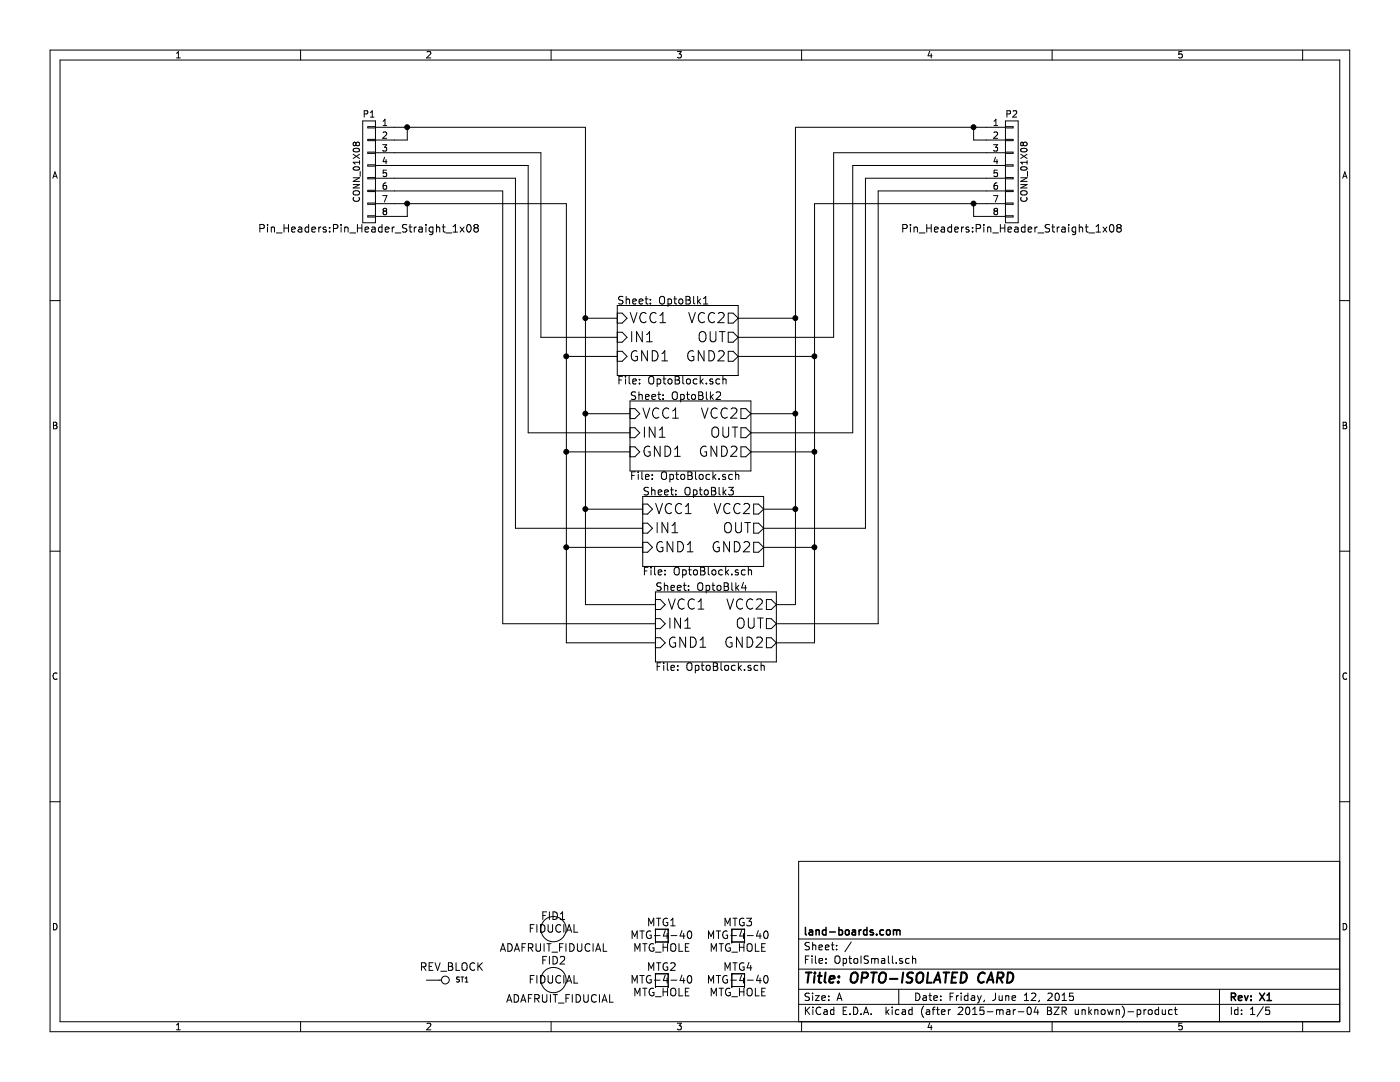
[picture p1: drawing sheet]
EESchema Schematic File Version 2
LIBS:power
LIBS:device
LIBS:transistors
LIBS:conn
LIBS:linear
LIBS:regul
LIBS:74xx
LIBS:cmos4000
LIBS:adc-dac
LIBS:memory
LIBS:xilinx
LIBS:special
LIBS:microcontrollers
LIBS:dsp
LIBS:microchip
LIBS:analog_switches
LIBS:motorola
LIBS:texas
LIBS:intel
LIBS:audio
LIBS:interface
LIBS:digital-audio
LIBS:philips
LIBS:display
LIBS:cypress
LIBS:siliconi
LIBS:opto
LIBS:atmel
LIBS:contrib
LIBS:valves
LIBS:OptoISmall-cache
EELAYER 25 0
EELAYER END
$Descr A 11000 8500
encoding utf-8
Sheet 1 5
Title "OPTO-ISOLATED CARD"
Date "Friday, June 12, 2015"
Rev "X1"
Comp "land-boards.com"
Comment1 ""
Comment2 ""
Comment3 ""
Comment4 ""
$EndDescr
$Comp
L MTG_HOLE MTG1
U 1 1
P 5200 7350
F 0 "MTG1" H 5200 7450 60  0000 C CNN
F 1 "MTG_HOLE" H 5200 7250 60  0000 C CNN
F 2 "MTG-4-40" H 5200 7350 60  0000 C CNN
F 3 "~" H 5200 7350 60  0000 C CNN
	1    5200 7350
	1    0    0    -1  
$EndComp
$Comp
L ADAFRUIT_FIDUCIAL FID2
U 1 1
P 4350 7700
F 0 "FID2" H 4350 7850 60  0000 C CNN
F 1 "ADAFRUIT_FIDUCIAL" H 4400 7550 60  0000 C CNN
F 2 "FIDUCIAL" H 4350 7700 60  0000 C CNN
F 3 "~" H 4350 7700 60  0000 C CNN
	1    4350 7700
	1    0    0    -1  
$EndComp
$Comp
L ADAFRUIT_FIDUCIAL FID1
U 1 1
P 4350 7300
F 0 "FID1" H 4350 7400 60  0000 C CNN
F 1 "ADAFRUIT_FIDUCIAL" H 4350 7150 60  0000 C CNN
F 2 "FIDUCIAL" H 4350 7300 60  0000 C CNN
F 3 "~" H 4350 7300 60  0000 C CNN
	1    4350 7300
	1    0    0    -1  
$EndComp
$Comp
L CONN_1 ST1
U 1 1
P 3500 7700
F 0 "ST1" H 3580 7700 40  0000 L CNN
F 1 "CONN_1" H 3500 7755 30  0001 C CNN
F 2 "REV_BLOCK" H 3550 7800 60  0000 C CNN
F 3 "" H 3500 7700 60  0000 C CNN
	1    3500 7700
	1    0    0    -1  
$EndComp
$Comp
L MTG_HOLE MTG2
U 1 1
P 5200 7700
F 0 "MTG2" H 5200 7800 60  0000 C CNN
F 1 "MTG_HOLE" H 5200 7600 60  0000 C CNN
F 2 "MTG-4-40" H 5200 7700 60  0000 C CNN
F 3 "~" H 5200 7700 60  0000 C CNN
	1    5200 7700
	1    0    0    -1  
$EndComp
$Comp
L MTG_HOLE MTG3
U 1 1
P 5800 7350
F 0 "MTG3" H 5800 7450 60  0000 C CNN
F 1 "MTG_HOLE" H 5800 7250 60  0000 C CNN
F 2 "MTG-4-40" H 5800 7350 60  0000 C CNN
F 3 "~" H 5800 7350 60  0000 C CNN
	1    5800 7350
	1    0    0    -1  
$EndComp
$Comp
L MTG_HOLE MTG4
U 1 1
P 5800 7700
F 0 "MTG4" H 5800 7800 60  0000 C CNN
F 1 "MTG_HOLE" H 5800 7600 60  0000 C CNN
F 2 "MTG-4-40" H 5800 7700 60  0000 C CNN
F 3 "~" H 5800 7700 60  0000 C CNN
	1    5800 7700
	1    0    0    -1  
$EndComp
$Sheet
S 4850 2400 950  550 
U 557B9C27
F0 "OptoBlk1" 60
F1 "OptoBlock.sch" 60
F2 "VCC1" I L 4850 2500 79 
F3 "IN1" I L 4850 2650 79 
F4 "GND1" I L 4850 2800 79 
F5 "VCC2" O R 5800 2500 79 
F6 "OUT" O R 5800 2650 79 
F7 "GND2" O R 5800 2800 79 
$EndSheet
$Sheet
S 4950 3150 950  550 
U 557BCF63
F0 "OptoBlk2" 60
F1 "OptoBlock.sch" 60
F2 "VCC1" I L 4950 3250 79 
F3 "IN1" I L 4950 3400 79 
F4 "GND1" I L 4950 3550 79 
F5 "VCC2" O R 5900 3250 79 
F6 "OUT" O R 5900 3400 79 
F7 "GND2" O R 5900 3550 79 
$EndSheet
$Sheet
S 5050 3900 950  550 
U 557BD8A1
F0 "OptoBlk3" 60
F1 "OptoBlock.sch" 60
F2 "VCC1" I L 5050 4000 79 
F3 "IN1" I L 5050 4150 79 
F4 "GND1" I L 5050 4300 79 
F5 "VCC2" O R 6000 4000 79 
F6 "OUT" O R 6000 4150 79 
F7 "GND2" O R 6000 4300 79 
$EndSheet
$Sheet
S 5150 4650 950  550 
U 557BD8A9
F0 "OptoBlk4" 60
F1 "OptoBlock.sch" 60
F2 "VCC1" I L 5150 4750 79 
F3 "IN1" I L 5150 4900 79 
F4 "GND1" I L 5150 5050 79 
F5 "VCC2" O R 6100 4750 79 
F6 "OUT" O R 6100 4900 79 
F7 "GND2" O R 6100 5050 79 
$EndSheet
$Comp
L CONN_01X08 P1
U 1 1
P 2900 1350
F 0 "P1" H 2900 1800 50  0000 C CNN
F 1 "CONN_01X08" V 3000 1350 50  0000 C CNN
F 2 "Pin_Headers:Pin_Header_Straight_1x08" H 2900 900 60  0000 C CNN
F 3 "" H 2900 1350 60  0000 C CNN
	1    2900 1350
	-1   0    0    -1  
$EndComp
$Comp
L CONN_01X08 P2
U 1 1
P 7950 1350
F 0 "P2" H 7950 1800 50  0000 C CNN
F 1 "CONN_01X08" V 8050 1350 50  0000 C CNN
F 2 "Pin_Headers:Pin_Header_Straight_1x08" H 7950 900 60  0000 C CNN
F 3 "" H 7950 1350 60  0000 C CNN
	1    7950 1350
	1    0    0    -1  
$EndComp
Wire Wire Line
	6250 4750 6100 4750
Wire Wire Line
	6250 1000 6250 4750
Wire Wire Line
	6250 4000 6000 4000
Wire Wire Line
	6250 3250 5900 3250
Connection ~ 6250 4000
Wire Wire Line
	6250 2500 5800 2500
Connection ~ 6250 3250
Wire Wire Line
	4600 4750 5150 4750
Wire Wire Line
	4600 1000 4600 4750
Wire Wire Line
	4600 2500 4850 2500
Wire Wire Line
	4950 3250 4600 3250
Connection ~ 4600 3250
Wire Wire Line
	5050 4000 4600 4000
Connection ~ 4600 4000
Wire Wire Line
	4850 2800 4450 2800
Wire Wire Line
	4450 1600 4450 5050
Wire Wire Line
	4450 5050 5150 5050
Wire Wire Line
	5050 4300 4450 4300
Connection ~ 4450 4300
Wire Wire Line
	4950 3550 4450 3550
Connection ~ 4450 3550
Wire Wire Line
	6400 5050 6100 5050
Wire Wire Line
	6400 1600 6400 5050
Wire Wire Line
	6400 2800 5800 2800
Wire Wire Line
	5900 3550 6400 3550
Connection ~ 6400 3550
Wire Wire Line
	6000 4300 6400 4300
Connection ~ 6400 4300
Wire Wire Line
	3100 1000 4600 1000
Connection ~ 4600 2500
Wire Wire Line
	3100 1100 3200 1100
Wire Wire Line
	3200 1100 3200 1000
Connection ~ 3200 1000
Wire Wire Line
	3100 1600 4450 1600
Connection ~ 4450 2800
Wire Wire Line
	3100 1700 3200 1700
Wire Wire Line
	3200 1700 3200 1600
Connection ~ 3200 1600
Wire Wire Line
	4850 2650 4250 2650
Wire Wire Line
	4250 2650 4250 1200
Wire Wire Line
	4250 1200 3100 1200
Wire Wire Line
	3100 1300 4150 1300
Wire Wire Line
	4150 1300 4150 3400
Wire Wire Line
	4150 3400 4950 3400
Wire Wire Line
	5050 4150 4050 4150
Wire Wire Line
	4050 4150 4050 1400
Wire Wire Line
	4050 1400 3100 1400
Wire Wire Line
	3100 1500 3950 1500
Wire Wire Line
	3950 1500 3950 4900
Wire Wire Line
	3950 4900 5150 4900
Wire Wire Line
	6250 1000 7750 1000
Connection ~ 6250 2500
Wire Wire Line
	7750 1100 7650 1100
Wire Wire Line
	7650 1100 7650 1000
Connection ~ 7650 1000
Wire Wire Line
	5800 2650 6550 2650
Wire Wire Line
	6550 2650 6550 1200
Wire Wire Line
	6550 1200 7750 1200
Wire Wire Line
	7750 1300 6700 1300
Wire Wire Line
	6700 1300 6700 3400
Wire Wire Line
	6700 3400 5900 3400
Wire Wire Line
	7750 1400 6800 1400
Wire Wire Line
	6800 1400 6800 4150
Wire Wire Line
	6800 4150 6000 4150
Wire Wire Line
	6100 4900 6900 4900
Wire Wire Line
	6900 4900 6900 1500
Wire Wire Line
	6900 1500 7750 1500
Wire Wire Line
	7750 1700 7650 1700
Wire Wire Line
	7650 1700 7650 1600
Wire Wire Line
	6400 1600 7750 1600
Connection ~ 6400 2800
Connection ~ 7650 1600
$EndSCHEMATC
